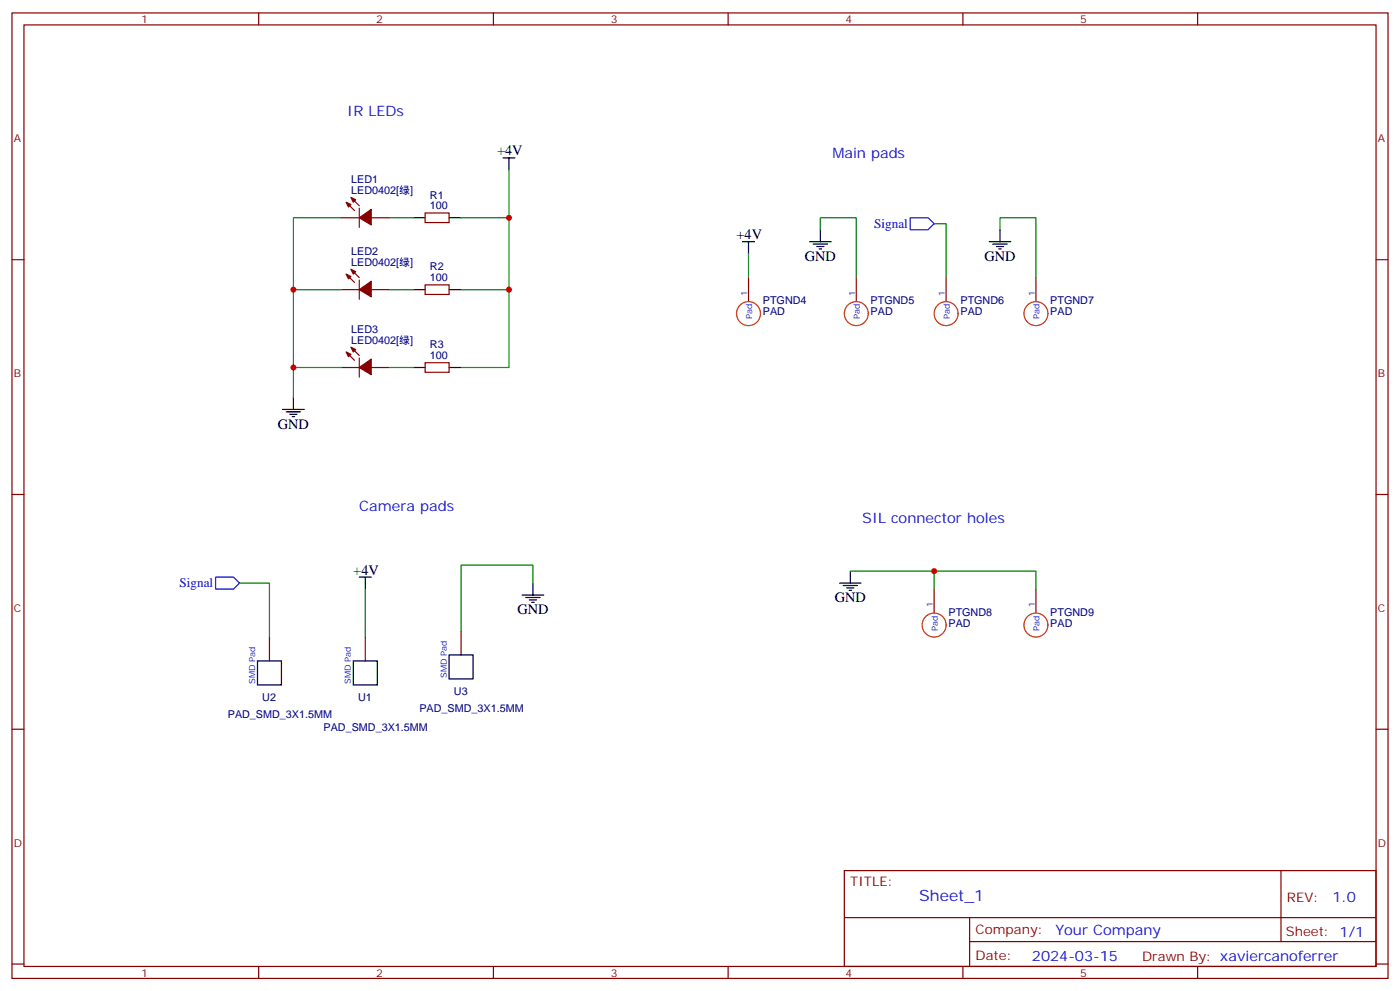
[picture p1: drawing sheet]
<svg xmlns="http://www.w3.org/2000/svg" width="412mm" height="292mm" viewBox="0 0 412 292" stroke-linecap="round" stroke-linejoin="round" font-family="sans-serif">
<g fill="none" stroke="#870000" stroke-width=".35">
<path d="M3.5 3.8h405.4v284.3h-405.4zM7.1 7.3h398.2v277.3h-398.2zM76.2 3.8v3.5M145.3 3.8v3.5M214.5 3.8v3.5M283.6 3.8v3.5M352.8 3.8v3.5M3.5 76.5h3.6M100.5 64.1h5.3M109.4 64.1h5.3M405.3 76.5h3.6M3.5 145.6h3.6"/>
<path d="M405.3 145.6h3.6M3.5 214.8h3.6M405.3 214.8h3.6M248.7 256.4h156.6v28.2h-156.6zM377.3 256.4v20.9M248.7 270.2h156.5M285.6 277.3h119.6M285.6 270.2v14.2M3.5 283.9h3.6M76.2 284.6v3.5M145.3 284.6v3.5M214.5 284.6v3.5"/>
<path d="M283.6 284.6v3.5M352.8 284.6v3.5M405.3 283.9h3.6"/>
</g>
<g fill="#870000" stroke="#870000" stroke-width=".35">
<path d="M102 59.5l1.4 .8-.7 .7z"/>
<path d="M103.4 58.1l1.4 .7-.7 .7z"/>
<path d="M103 60.6l1.4 1.4z"/>
<path d="M104.4 59.2l1.4 1.4z"/>
</g>
<path d="M105.8 61.3v5.7z" fill="#f00" stroke="#870000" stroke-width=".35"/>
<g fill="#870000" stroke="#870000" stroke-width=".35">
<path d="M105.8 64.1l3.6-2.4v4.6z"/>
<path d="M102 80.7l1.4 .7-.7 .7z"/>
<path d="M103.4 79.3l1.4 .7-.7 .7z"/>
<path d="M103 81.8l1.4 1.4z"/>
<path d="M104.4 80.4l1.4 1.4z"/>
</g>
<path d="M100.5 85.3h5.3M109.4 85.3h5.3" fill="none" stroke="#870000" stroke-width=".35"/>
<path d="M105.8 82.5v5.6z" fill="#f00" stroke="#870000" stroke-width=".35"/>
<g fill="#870000" stroke="#870000" stroke-width=".35">
<path d="M105.8 85.3l3.6-2.5v4.6z"/>
<path d="M102 103.6l1.4 .8-.7 .7z"/>
<path d="M103.4 102.2l1.4 .7-.7 .7z"/>
<path d="M103 104.7l1.4 1.4z"/>
<path d="M104.4 103.3l1.4 1.4z"/>
</g>
<path d="M100.5 108.2h5.3M109.4 108.2h5.3" fill="none" stroke="#870000" stroke-width=".35"/>
<path d="M105.8 105.4v5.7z" fill="#f00" stroke="#870000" stroke-width=".35"/>
<path d="M105.8 108.2l3.6-2.4v4.5z" fill="#870000" stroke="#870000" stroke-width=".35"/>
<g fill="none" stroke="#000" stroke-width=".35">
<path d="M148.2 46.5h3.5M149.9 46.5v3.5M121.7 64.1h3.5M132.3 64.1h3.5M218.7 71.2h3.5M220.5 71.2v3.5M238.5 71.2h6.3M239.5 71.9h4.3M240.6 72.6h2.1M241.3 73.3h.7M241.7 67.7v3.5M291.4 71.2h6.3"/>
<path d="M292.5 71.9h4.2M293.5 72.6h2.1M294.2 73.3h.7M294.6 67.7v3.5M121.7 85.3h3.5M132.3 85.3h3.5M86.4 117.1v3.5M121.7 108.2h3.5M132.3 108.2h3.5M83.3 120.6h6.3M84.3 121.3h4.2M85.4 122h2.1"/>
<path d="M86.1 122.7h.7M105.8 170h3.6M107.6 170v3.5M153.8 175.3h6.4M154.9 176h4.2M155.9 176.7h2.1M156.6 177.4h.7M157 171.7v3.6M247.3 171.7h6.3M248.4 172.4h4.2M249.4 173.1h2.1M250.1 173.8h.7"/>
<path d="M250.5 168.2v3.5M75.8 194.7h7.1v7h-7.1zM104.1 194.7h7v7h-7zM132.3 192.9h7v7.1h-7z"/>
</g>
<path d="M125.2 62.7h7.1v2.8h-7.1zM125.2 83.9h7.1v2.8h-7.1zM220.5 81.8v7M252.2 81.8v7M278.7 81.8v7M305.2 81.8v7M125.2 106.8h7.1v2.8h-7.1zM275.2 173.5v7.1M305.2 173.5v7.1M79.4 187.6v7.1M107.6 187.6v7.1M135.8 185.8v7.1" fill="none" stroke="#870000" stroke-width=".35"/>
<g fill="none" stroke="#008700" stroke-width=".35">
<path d="M149.9 50v58.2h-14.1M100.5 64.1h-14.1v53M114.7 64.1h7M135.8 64.1h14.1M220.5 74.7v7.1M241.7 67.7v-3.6h10.5v17.7M275.2 65.9h3.5v15.9M294.6 67.7v-3.6h10.6v17.7M86.4 85.3h14.1M114.7 85.3h7M135.8 85.3h14.1M86.4 108.2h14.1"/>
<path d="M114.7 108.2h7M70.6 171.7h8.8v15.9M107.6 173.5v14.1M157 171.7v-5.3h-21.2v19.4M250.5 168.2h24.7v5.3M275.2 168.2h30v5.3"/>
</g>
<g fill="none" stroke="#c30" stroke-width=".35">
<circle cx="220.5" cy="92.4" r="3.5"/>
<circle cx="252.2" cy="92.4" r="3.5"/>
<circle cx="278.7" cy="92.4" r="3.5"/>
<circle cx="305.2" cy="92.4" r="3.5"/>
<circle cx="275.2" cy="184.1" r="3.5"/>
<circle cx="305.2" cy="184.1" r="3.5"/>
</g>
<path d="M268.1 64.1h5.3l1.8 1.8-1.8 1.8h-5.3zM63.5 170h5.3l1.8 1.7-1.8 1.8h-5.3z" fill="none" stroke="#00f" stroke-width=".35"/>
<g fill="#c00">
<circle cx="149.9" cy="64.1" r=".88"/>
<circle cx="149.9" cy="85.3" r=".88"/>
<circle cx="86.4" cy="108.2" r=".88"/>
<circle cx="86.4" cy="85.3" r=".88"/>
<circle cx="275.2" cy="168.2" r=".88"/>
</g>
<text font-size="4.6" fill="#00f" x="270.8" y="265.4">Sheet_1</text>
<g font-size="4.2" fill="#00f">
<text x="102.3" y="34.1">IR LEDs</text>
<text x="245.2" y="46.5">Main pads</text>
<text x="105.8" y="150.6">Camera pads</text>
<text x="254" y="154.1">SIL connector holes</text>
<text x="392.5" y="265.7">1.0</text>
<text x="310.9" y="275.2">Your Company</text>
<text x="304" y="283">2024-03-15</text>
</g>
<g font-size="4.2">
<text x="146.4" y="45.8">+4V</text>
<text x="217" y="70.5">+4V</text>
<text x="237.1" y="76.8">GND</text>
<text x="290" y="76.8">GND</text>
<text x="81.8" y="126.2">GND</text>
<text x="104.1" y="169.3">+4V</text>
<text x="245.9" y="177.4">GND</text>
<text x="152.4" y="180.9">GND</text>
</g>
<g font-size="3.9" fill="#00f">
<text x="257.5" y="67.1">Signal</text>
<text x="52.9" y="172.9">Signal</text>
</g>
<g font-size="3.9" fill="#800">
<text x="250.5" y="261">TITLE:</text>
<text x="379.1" y="265.7">REV:</text>
<text x="287.4" y="275.2">Company:</text>
<text x="378.7" y="275.8">Sheet: 1/1</text>
<text x="287.4" y="282.9">Date:</text>
<text x="336.4" y="282.9">Drawn By: xaviercanoferrer</text>
</g>
<g font-size="3.2" fill="#800">
<text x="41.6" y="6.8">1</text>
<text x="110.8" y="6.8">2</text>
<text x="179.9" y="6.8">3</text>
<text x="249.1" y="6.8">4</text>
<text x="318.2" y="6.8">5</text>
<text x="4.1" y="41.9">A</text>
<text x="405.9" y="41.9">A</text>
<text x="4.1" y="111.1">B</text>
<text x="405.9" y="111.1">B</text>
<text x="4.1" y="180.2">C</text>
<text x="405.9" y="180.2">C</text>
<text x="4.1" y="249.3">D</text>
<text x="405.9" y="249.3">D</text>
<text x="41.6" y="287.6">1</text>
<text x="110.8" y="287.6">2</text>
<text x="179.9" y="287.6">3</text>
<text x="249.1" y="287.6">4</text>
<text x="318.2" y="287.6">5</text>
</g>
<g font-size="3.2" fill="#000080">
<text x="103.5" y="53.9">LED1</text>
<text x="103.5" y="57.1">LED0402[绿]</text>
<text x="126.7" y="58.5">R1</text>
<text x="126.7" y="61.7">100</text>
<text x="103.5" y="75.1">LED2</text>
<text x="103.5" y="78.2">LED0402[绿]</text>
<text x="126.7" y="82.8">100</text>
<text x="126.7" y="79.7">R2</text>
<text x="224.7" y="89.6">PTGND4</text>
<text x="256.5" y="89.6">PTGND5</text>
<text x="282.9" y="89.6">PTGND6</text>
<text x="309.4" y="89.6">PTGND7</text>
<text x="224.7" y="92.8">PAD</text>
<text x="256.5" y="92.8">PAD</text>
<text x="282.9" y="92.8">PAD</text>
<text x="309.4" y="92.8">PAD</text>
<text x="103.5" y="101.2">LED0402[绿]</text>
<text x="103.5" y="98">LED3</text>
<text x="126.7" y="105.8">100</text>
<text x="126.7" y="102.6">R3</text>
<text x="279.4" y="184.5">PAD</text>
<text x="279.4" y="181.3">PTGND8</text>
<text x="309.4" y="184.5">PAD</text>
<text x="309.4" y="181.3">PTGND9</text>
<text x="77.3" y="206.4">U2</text>
<text x="105.5" y="206.4">U1</text>
<text x="123.6" y="209.8">PAD_SMD_3X1.5MM</text>
<text x="133.7" y="204.6">U3</text>
<text x="67.1" y="211.6">PAD_SMD_3X1.5MM</text>
<text x="95.3" y="215.2">PAD_SMD_3X1.5MM</text>
</g>
<g font-size="2.5" fill="#00f">
<text x="220.1" y="87.1" transform="rotate(-90 220.1 87.1)">1</text>
<text x="251.9" y="87.1" transform="rotate(-90 251.9 87.1)">1</text>
<text x="278.3" y="87.1" transform="rotate(-90 278.3 87.1)">1</text>
<text x="304.8" y="87.1" transform="rotate(-90 304.8 87.1)">1</text>
<text x="221.5" y="94" transform="rotate(-90 221.5 94)">Pad</text>
<text x="253.3" y="94" transform="rotate(-90 253.3 94)">Pad</text>
<text x="279.8" y="94" transform="rotate(-90 279.8 94)">Pad</text>
<text x="306.2" y="94" transform="rotate(-90 306.2 94)">Pad</text>
<text x="274.8" y="178.8" transform="rotate(-90 274.8 178.8)">1</text>
<text x="304.8" y="178.8" transform="rotate(-90 304.8 178.8)">1</text>
<text x="276.2" y="185.8" transform="rotate(-90 276.2 185.8)">Pad</text>
<text x="306.2" y="185.8" transform="rotate(-90 306.2 185.8)">Pad</text>
<text x="75.1" y="201.5" transform="rotate(-90 75.1 201.5)">SMD Pad</text>
<text x="103.4" y="201.5" transform="rotate(-90 103.4 201.5)">SMD Pad</text>
<text x="131.6" y="199.7" transform="rotate(-90 131.6 199.7)">SMD Pad</text>
</g>
</svg>
